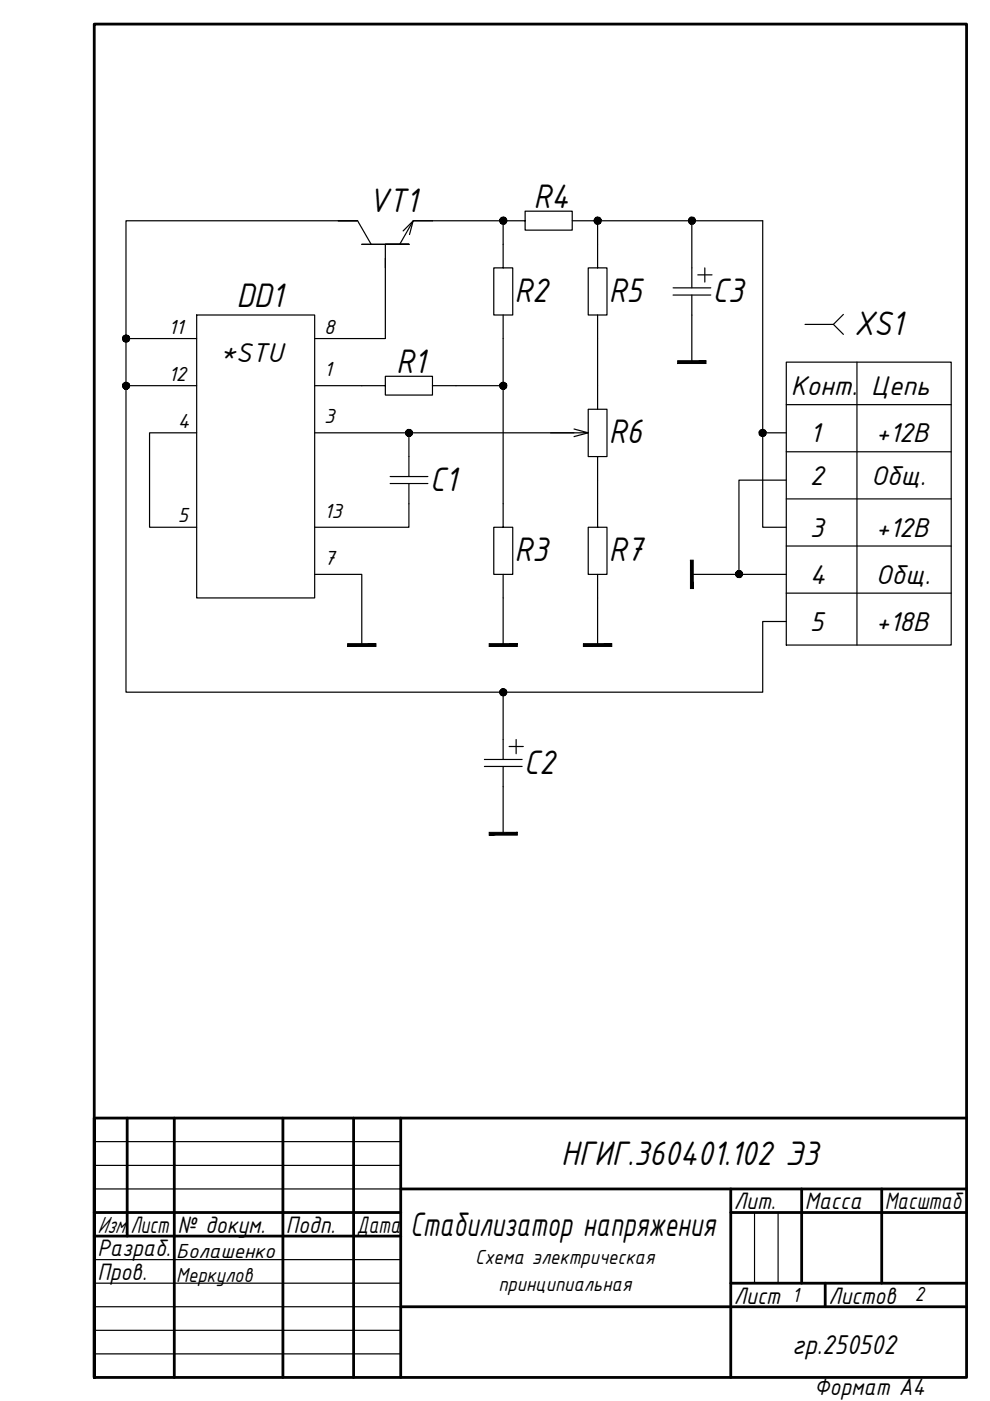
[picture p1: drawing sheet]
<svg xmlns="http://www.w3.org/2000/svg" width="210mm" height="297mm" viewBox="0 0 210 297" stroke-linecap="round" stroke-linejoin="round" font-family="sans-serif">
<!-- layer: 0 -->
<g fill="none" stroke="#000" stroke-width=".59">
<path d="M27 237.1v25M37 237.1v54.9M60 237.1v54.9M75 237.1v54.9M85 237.1v54.9M204.9 237.1h-184.9v54.9h184.9v-286.9h-184.9v286.9M20 257.1h65M85 252.1h119.9M154.9 257.1h50M154.9 252.1v39.9M170 252.1v20M186.9 252.1v20"/>
<path d="M20 262.1h65M85 277.1h119.9M154.9 272.1h50M175 272.1v5"/>
</g>
<g fill="none" stroke="#000" stroke-width=".25">
<path d="M71.7 46.8h-45v100h135v-15h5M75.7 46.8h-4h4.1l2.9 5M81.7 54.8v17h-15M81.7 51.8h5h-10h10h-5v5M85.5 49l2.1-2.2-.8 2.9M87.6 46.8l-2.8 5M87.6 46.8h19.1v10h2v10h-4v-10h2M106.3 46.8h5v-2h10v4h-10v-2M121.3 46.8h5M126.7 56.8h-2v10h4v-10h-2v-10h35v65h5M146.7 46.8v14.2M148 58.3h3"/>
<path d="M149.4 56.8v3M26.7 71.8h15M41.7 66.8h25v60h-25zM106.7 66.8v45h2v10h-4v-10h2M126.7 66.8v20M142.7 61h8M142.7 62.6h8M146.7 62.6v14.2M166.7 76.8h35v60h-35zM176.7 68.8l2.1 2.1M178.8 66.7l-2.1 2.1h-6M181.7 76.8v60"/>
<path d="M26.7 81.8h15M41.7 91.8h-10v20h10M66.7 81.8h15v-2h10v4h-10v-2M66.7 91.8h55M86.7 91.8v9.2M91.7 81.8h15M121.7 91l3 .8h-8M124.7 91.8l-3 .8M126.7 96.8h2v-10h-4v10h2v15h2v10h-4v-10h2M161.7 91.8h5M166.7 85.8h35M166.7 95.8h35"/>
<path d="M82.7 101h8M82.7 102.5h8M86.7 102.5v9.3h-20M166.7 101.8h-10v20M166.7 105.8h35M166.7 115.8h35M66.7 121.8h10v15M106.7 121.8v15M126.7 121.8v15M146.7 121.8h20M166.7 125.8h35M106.7 146.8v14.2"/>
<path d="M107.9 158.3h3.1M109.4 156.8v3M102.7 161h8M102.7 162.5h8M106.7 162.5v14.3M20 242h65M20 247.1h65M20 252.1h65M154.9 252.1v5M160 257.1v15M165 257.1v15M20 267.1h65"/>
<path d="M20 272.1h65M20 277.1h65M20 282.1h65M20 287h65"/>
</g>
<g fill="#000" stroke="#000" stroke-width=".21">
<path d="M106.7 46.8h.8l-.1 .3zM126.7 46.8h.8l-.1 .3zM146.7 46.8h.7v.3zM26.7 71.8h.8l-.1 .3zM26.7 81.8h.8l-.1 .3zM86.7 91.8h.8l-.1 .3zM106.7 81.8h.7v.3zM161.7 91.8h.7v.3zM156.7 121.7h.7v.3zM106.7 146.8h.7v.3z"/>
<path d="M106 47.1l.2 .2 .5-.5zM106.2 47.3l.5-.5-.3 .7zM106.7 46.8l-.3 .7h.3z"/>
<path d="M106.2 46.3l-.2 .2 .7 .3zM106 46.5l.7 .3h-.7zM106 46.8v.3l.7-.3z"/>
<path d="M106.7 46.8v.7h.3zM106.7 46.8l.5 .5-.2 .2zM106.7 46.8l.5 .5 .2-.2z"/>
<path d="M106.7 46v.8l.3-.7zM106.4 46.1l.3-.1v.8zM106.2 46.3l.5 .5-.3-.7z"/>
<path d="M106.7 46.8h.8l-.1-.3zM107.2 46.3l.2 .2-.7 .3zM107 46.1l-.3 .7 .5-.5z"/>
<path d="M126 47.1l.2 .2 .5-.5zM126.2 47.3l.5-.5-.3 .7zM126.7 46.8l-.3 .7h.3z"/>
<path d="M126.2 46.3l-.2 .2 .7 .3zM126 46.5l.7 .3h-.8zM125.9 46.8l.1 .3 .7-.3z"/>
<path d="M126.7 46.8v.7h.3zM126.7 46.8l.6 .5-.3 .2zM126.7 46.8l.6 .5 .1-.2z"/>
<path d="M126.7 46v.8l.3-.7zM126.4 46.1l.3-.1v.8zM126.2 46.3l.5 .5-.3-.7z"/>
<path d="M126.7 46.8h.8l-.1-.3zM126.7 46.8l.6-.5 .1 .2zM127 46.1l-.3 .7 .6-.5z"/>
<path d="M146 47.1l.2 .2 .5-.5zM146.2 47.3l.5-.5-.3 .7zM146.7 46.8l-.3 .7h.3z"/>
<path d="M146.2 46.3l-.2 .2 .7 .3zM146 46.5l.7 .3h-.7zM146 46.8v.3l.7-.3z"/>
<path d="M146.7 46.8v.7h.3zM146.7 46.8l.5 .5-.2 .2zM146.7 46.8l.5 .5 .2-.2z"/>
<path d="M146.7 46v.8l.3-.7zM146.4 46.1l.3-.1v.8zM146.2 46.3l.5 .5-.3-.7z"/>
<path d="M146.7 46.8h.7v-.3zM146.7 46.8l.5-.5 .2 .2zM147 46.1l-.3 .7 .5-.5z"/>
<path d="M26 72.1l.2 .2 .5-.5zM26.7 71.8l-.2 .7-.3-.2zM26.7 71.8l-.2 .7h.2z"/>
<path d="M26.2 71.2l-.2 .3 .7 .3zM26 71.5l.7 .3h-.7zM26 71.8v.3l.7-.3z"/>
<path d="M26.7 71.8v.7h.3zM26.7 71.8l.6 .5-.3 .2zM26.7 71.8l.6 .5 .1-.2z"/>
<path d="M26.7 71v.8l.3-.7zM26.5 71.1l.2-.1v.8zM26.2 71.2l.5 .6-.2-.7z"/>
<path d="M26.7 71.8h.8l-.1-.3zM26.7 71.8l.6-.6 .1 .3zM27 71.1l-.3 .7 .6-.6z"/>
<path d="M143.7 76.5v.6l6-.6zM143.7 77.1l6-.6v.6z"/>
<path d="M26 82.1l.2 .2 .5-.5zM26.7 81.8l-.2 .7-.3-.2zM26.7 81.8l-.2 .7h.2z"/>
<path d="M26.2 81.3l-.2 .2 .7 .3zM26 81.5l.7 .3h-.7zM26 81.8v.3l.7-.3z"/>
<path d="M26.7 81.8v.7h.3zM26.7 81.8l.6 .5-.3 .2zM26.7 81.8l.6 .5 .1-.2z"/>
<path d="M26.7 81.1v.7l.3-.7zM26.5 81.1h.2v.7zM26.2 81.3l.5 .5-.2-.7z"/>
<path d="M26.7 81.8h.8l-.1-.3zM26.7 81.8l.6-.5 .1 .2zM27 81.1l-.3 .7 .6-.5z"/>
<path d="M86 92.1l.2 .2 .5-.5zM86.7 91.8l-.3 .7-.2-.2zM86.7 91.8l-.3 .7h.3z"/>
<path d="M86.2 91.3l-.2 .2 .7 .3zM86 91.5l.7 .3h-.7zM86 91.8v.3l.7-.3z"/>
<path d="M86.7 91.8v.7h.3zM86.7 91.8l.5 .5-.2 .2zM86.7 91.8l.5 .5 .2-.2z"/>
<path d="M86.7 91v.8l.3-.7zM86.4 91.1l.3-.1v.8zM86.2 91.3l.5 .5-.3-.7z"/>
<path d="M86.7 91.8h.8l-.1-.3zM86.7 91.8l.5-.5 .2 .2zM87 91.1l-.3 .7 .5-.5z"/>
<path d="M106 82.1l.2 .2 .5-.5zM106.7 81.8l-.3 .7-.2-.2zM106.7 81.8l-.3 .7h.3z"/>
<path d="M106.2 81.3l-.2 .2 .7 .3zM106 81.5l.7 .3h-.7zM106 81.8v.3l.7-.3z"/>
<path d="M106.7 81.8v.7h.3zM106.7 81.8l.5 .5-.2 .2zM106.7 81.8l.5 .5 .2-.2z"/>
<path d="M106.7 81.1v.7l.3-.7zM106.4 81.1h.3v.7zM106.2 81.3l.5 .5-.3-.7z"/>
<path d="M106.7 81.8h.7v-.3zM106.7 81.8l.5-.5 .2 .2zM107 81.1l-.3 .7 .5-.5z"/>
<path d="M161 92.1l.2 .2 .5-.5zM161.7 91.8l-.3 .7-.2-.2zM161.7 91.8l-.3 .7h.3z"/>
<path d="M161.2 91.3l-.2 .2 .7 .3zM161 91.5l.7 .3h-.7zM161 91.8v.3l.7-.3z"/>
<path d="M161.7 91.8v.7h.3zM161.7 91.8l.5 .5-.2 .2zM161.7 91.8l.5 .5 .2-.2z"/>
<path d="M161.7 91v.8l.3-.7zM161.4 91.1l.3-.1v.8zM161.2 91.3l.5 .5-.3-.7z"/>
<path d="M161.7 91.8h.7v-.3zM161.7 91.8l.5-.5 .2 .2zM162 91.1l-.3 .7 .5-.5z"/>
<path d="M73.7 136.5v.6l6-.6zM73.7 137.1l6-.6v.6z"/>
<path d="M103.7 136.5v.6l6-.6zM103.7 137.1l6-.6v.6z"/>
<path d="M123.7 136.5v.6l6-.6zM123.7 137.1l6-.6v.6z"/>
<path d="M146.4 118.8v6h.6zM146.4 118.8h.6v6z"/>
<path d="M156 122l.2 .2 .5-.5zM156.2 122.2l.5-.5-.3 .7zM156.7 121.7l-.3 .7 .3 .1z"/>
<path d="M156.2 121.2l-.2 .2 .7 .3zM156 121.4l.7 .3h-.7zM156 121.7v.3l.7-.3z"/>
<path d="M156.7 121.7v.8l.3-.1zM156.7 121.7l.5 .5-.2 .2zM156.7 121.7l.5 .5 .2-.2z"/>
<path d="M156.7 121v.7l.3-.7zM156.4 121h.3v.7zM156.2 121.2l.5 .5-.3-.7z"/>
<path d="M156.7 121.7h.7v-.3zM157.2 121.2l.2 .2-.7 .3zM157 121l-.3 .7 .5-.5z"/>
<path d="M106 147.1l.2 .2 .5-.5zM106.7 146.8l-.3 .7-.2-.2zM106.7 146.8l-.3 .7h.3z"/>
<path d="M106.2 146.2l-.2 .3 .7 .3zM106 146.5l.7 .3h-.7zM106 146.8v.3l.7-.3z"/>
<path d="M106.7 146.8v.7h.3zM106.7 146.8l.5 .5-.2 .2zM106.7 146.8l.5 .5 .2-.2z"/>
<path d="M106.7 146v.8l.3-.7zM106.4 146.1l.3-.1v.8zM106.2 146.2l.5 .6-.3-.7z"/>
<path d="M106.7 146.8h.7v-.3zM106.7 146.8l.5-.6 .2 .3zM107 146.1l-.3 .7 .5-.6z"/>
<path d="M103.7 176.5v.6l6-.6zM103.7 177.1l6-.6v.6z"/>
</g>
<g font-size="7.8">
<text x="78.1" y="45">VT1</text>
<text x="113.1" y="44">R4</text>
<text x="50.1" y="65">DD1</text>
<text x="109.1" y="64">R2</text>
<text x="129.1" y="64">R5</text>
<text x="151.1" y="64">C3</text>
<text x="181.1" y="71">XS1</text>
<text x="84" y="79.1">R1</text>
<text x="129.1" y="94">R6</text>
<text x="91.1" y="104">C1</text>
<text x="109.1" y="119">R3</text>
<text x="129.1" y="119">R7</text>
<text x="111.1" y="164">C2</text>
<text x="119" y="247">НГИГ.360401.102 Э3</text>
<text x="87" y="262.1">Стабилизатор напряжения</text>
</g>
<g font-size="6.2">
<text x="46.7" y="76.8">*STU</text>
<text x="167.7" y="83.8">Конт.</text>
<text x="184.7" y="83.8">Цепь</text>
<text x="171.7" y="93.8">1</text>
<text x="185.7" y="93.8">+12В</text>
<text x="171.7" y="102.8">2</text>
<text x="184.7" y="102.8">Общ.</text>
<text x="171.7" y="113.8">3</text>
<text x="185.7" y="113.8">+12В</text>
<text x="171.7" y="123.8">4</text>
<text x="185.7" y="123.8">Общ.</text>
<text x="171.7" y="133.8">5</text>
<text x="185.7" y="133.8">+18B</text>
<text x="168" y="287">гр.250502</text>
</g>
<g font-size="5.4">
<text x="155.6" y="256.4">Лит.</text>
<text x="170.6" y="256.4">Масса</text>
<text x="187.6" y="256.4">Масштаб</text>
<text x="20.7" y="261.4">Изм.</text>
<text x="27.6" y="261.4">Лист</text>
<text x="37.6" y="261.4">№ докум.</text>
<text x="60.6" y="261.4">Подп.</text>
<text x="75.6" y="261.4">Дата</text>
<text x="20.7" y="266.3">Разраб.</text>
<text x="20.7" y="271.3">Пров.</text>
<text x="155.6" y="276.4">Лист</text>
<text x="175.6" y="276.4">Листов</text>
<text x="172.6" y="295.9">Формат А4</text>
</g>
<g font-size="4.7">
<text x="35.7" y="70.8">11</text>
<text x="68.7" y="70.8">8</text>
<text x="35.7" y="80.8">12</text>
<text x="68.7" y="79.8">1</text>
<text x="68.7" y="89.8">3</text>
<text x="37.7" y="90.8">4</text>
<text x="37.7" y="110.8">5</text>
<text x="68.7" y="109.8">13</text>
<text x="68.7" y="119.8">7</text>
<text x="37.4" y="266.7">Болашенко</text>
<text x="100.8" y="268">Схема электрическая</text>
<text x="37.4" y="271.7">Меркулов</text>
<text x="105.7" y="273.7">принципиальная</text>
<text x="194" y="275.8">2</text>
<text x="168" y="276">1</text>
</g>
</svg>
